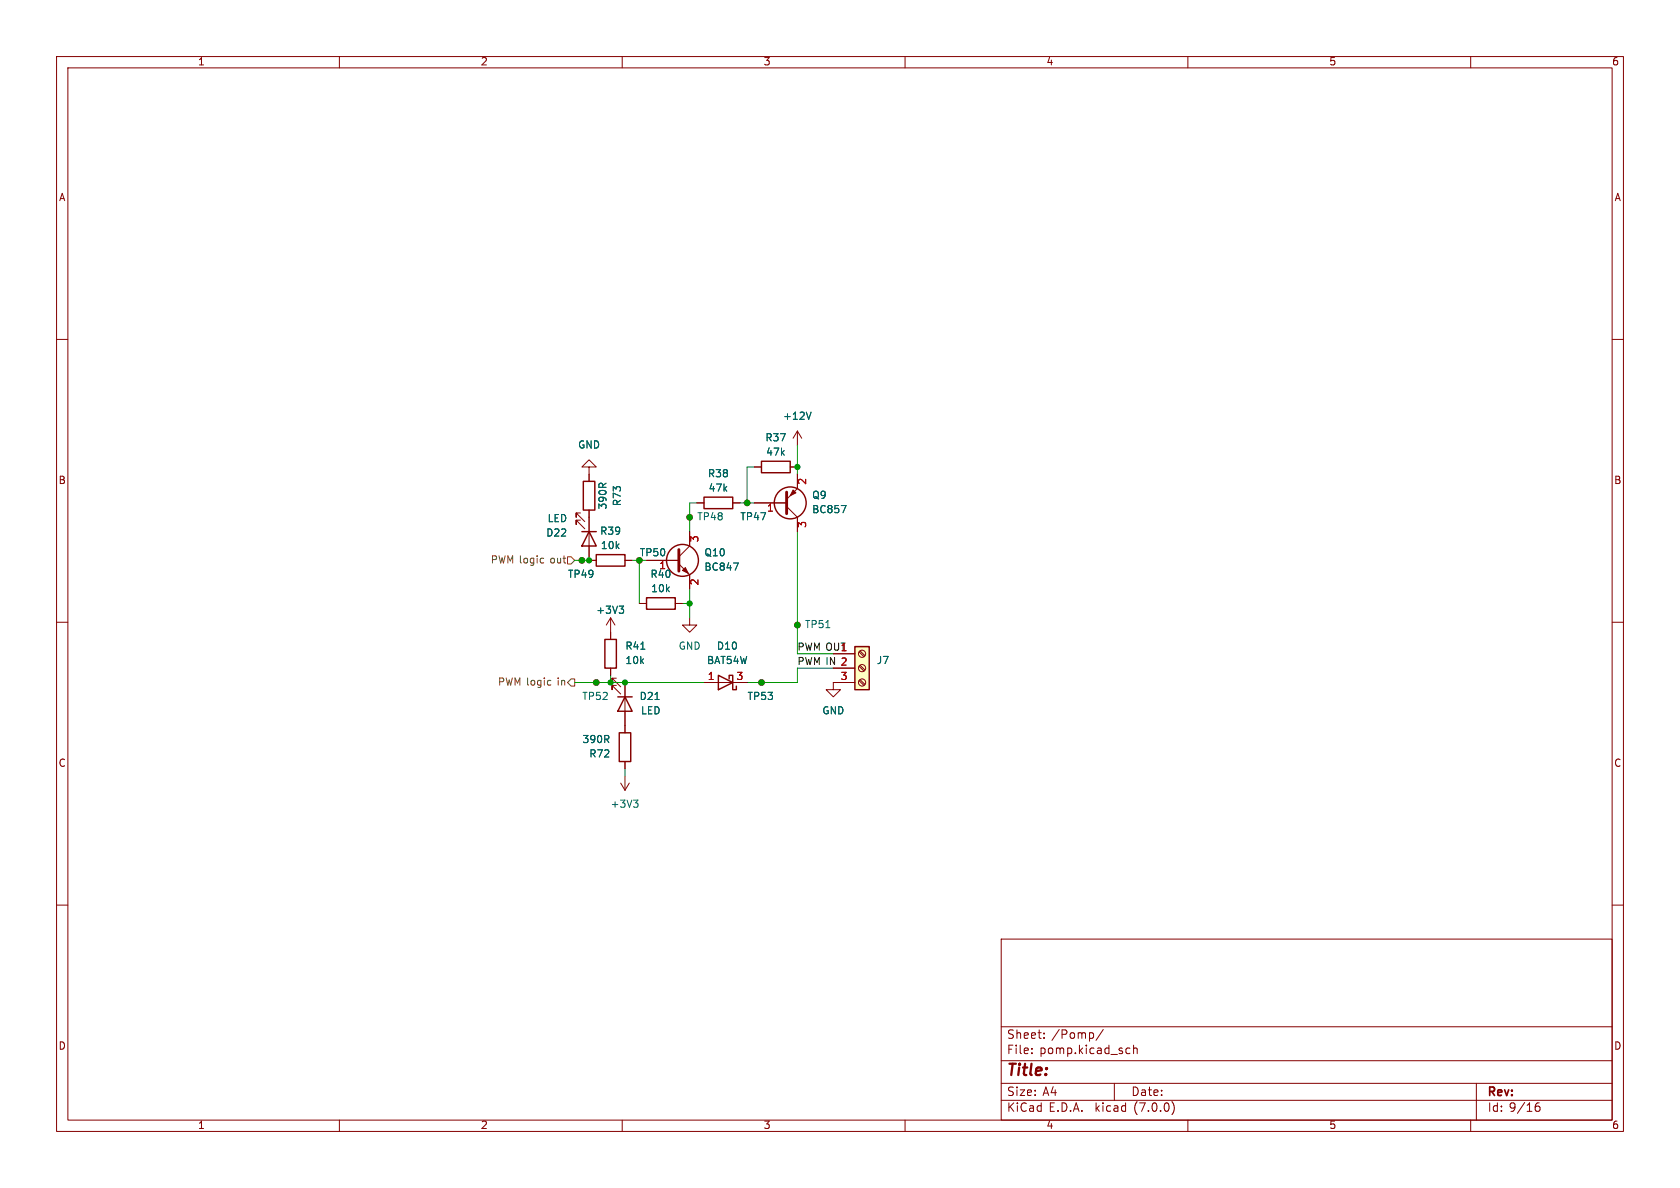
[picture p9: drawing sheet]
<svg xmlns="http://www.w3.org/2000/svg" width="297mm" height="210mm" viewBox="0 0 297 210" stroke-linecap="round" stroke-linejoin="round" font-family="sans-serif">
<g fill="none" stroke="#840000" stroke-width=".18">
<path d="M10 10h277v190h-277zM12 12h273v186h-273zM60 10v2M110 10v2M160 10v2M210 10v2M260 10v2M10 60h2M285 60h2M141 76.2v2.5M141 76.2l-.8 1.3M141 76.2l.7 1.3"/>
<path d="M102.6 90.7h-.7v.7v-.7l1.5 1.5M102.6 91.9h-.7v.8v-.8l1.5 1.6M102.9 99.1h.1M104.1 82.6h1.3l-1.3-1.3-1.2 1.3h1.2v2.5M104.1 90.2v8.9h1.3M110.5 99.1h1.3M114.3 99.1h5.7M120 99.7l1.9 1.9v2.5M121.9 91.4h.1M121.9 94v2.5l-1.9 1.9M123.2 88.9h1.3M129.5 88.9h1.3"/>
<path d="M132.1 88.9h.1M133.3 88.9h5.8M133.3 82.6h1.3M139.1 89.5l1.9 1.9v2.6M139.7 82.6h1.3M141 83.8v2.6l-1.9 1.9M10 110h2M107.9 109.2v3.8M107.9 118.1v1.3M107.9 109.2l-.7 1.3M107.9 109.2l.8 1.3M109 119.9h-.8v.8v-.8l1.5 1.5"/>
<path d="M113 106.7h1.3M119.4 106.7h1.2M121.9 109.2v1.3h1.3l-1.3 1.3-1.3-1.3h1.3M141 110.5h.1M147.3 115.6h3.8M147.3 118.1h3.8M151.9 117.8l.8 .8M151.9 115.2l.8 .9M152 117.6l.9 .8M152 115.1l.9 .8M285 110h2M105.4 120.7h.1"/>
<path d="M109 121.2h-.8v.7v-.7l1.5 1.5M109.7 138.4l.8 1.3M110.5 120.7v8.8M110.5 134.6v1.3M110.5 137.2v2.5M111.3 138.4l-.8 1.3M124.5 120.7h7.6M134.6 120.7h.1M151.1 120.7h-3.8v1.2h1.3l-1.3 1.3-1.3-1.3h1.3M151.9 120.3l.8 .9M152 120.1l.9 .9M10 160h2"/>
<path d="M285 160h2M177 166h108v32h-108zM60 198v2M110 198v2M160 198v2M177 194.5h108M177 191.5h108M177 187.5h108M177 181.5h108M182.4 186.1v.2M182.4 185.3v.2M184.6 183.4v.2"/>
<path d="M184.6 182.6v.2M193.3 182.7v.7M195 182l-1.2 1.9M197 191.5v3M199.3 185.3h.5M199.8 186.2l-.5 .1M200.4 185.4l.2-.1h.4v1M200.4 184.8v1.5M207.2 194.7a1.72 1.72 0 0 1 0 2.3M210 198v2M260 198v2M261 191.5v6.5"/>
<path d="M271.5 195.7l.5-.2 .3 .3-.2 .6-.4 .1-.2-.2M272.1 195a.53 .53 0 0 0-.6 .3"/>
<circle cx="102.9" cy="99.1" r=".51"/>
<circle cx="113" cy="99.1" r=".51"/>
<circle cx="121.9" cy="91.4" r=".51"/>
<circle cx="132.1" cy="88.9" r=".51"/>
<circle cx="141" cy="110.5" r=".51"/>
<circle cx="152.4" cy="115.6" r=".63"/>
<circle cx="152.4" cy="118.1" r=".63"/>
<circle cx="105.4" cy="120.7" r=".51"/>
<circle cx="134.6" cy="120.7" r=".51"/>
<circle cx="152.4" cy="120.6" r=".63"/>
</g>
<g fill="none" stroke="#840000" stroke-width=".25">
<path d="M102.9 94h2.5M103.1 85.1h2.1v5.1h-2.1zM104.1 94l1.3 2.5h-2.5zM105.4 98h5.1v2.1h-5.1zM124.5 87.9h5v2h-5zM134.6 81.5h5.1v2.1h-5.1zM106.9 113h2.1v5.1h-2.1zM114.3 105.7h5.1v2h-5.1zM127 119.4l2.5 1.3-2.5 1.2zM151.1 114.3h2.6v7.6h-2.6zM109.2 123.2h2.6M109.5 129.5h2v5.1h-2z"/>
<path d="M110.5 123.2l1.3 2.5h-2.6zM128.9 120v-.6h.6v2.5h.7v-.6"/>
<circle cx="120.6" cy="99.1" r="2.82"/>
<circle cx="139.7" cy="88.9" r="2.82"/>
</g>
<path d="M120 97.2v3.8M139.1 87v3.8" fill="none" stroke="#840000" stroke-width=".51"/>
<g fill="#840000" stroke="#840000" stroke-width=".18">
<path d="M120.6 100.8l.6-.5 .5 1z"/>
<path d="M140.2 86.6l.5 .5-1 .5z"/>
</g>
<path d="M143.4 72.9l-.4 1.2M129.7 99.5h.8l-.5 1.3M148.7 89.4h.9l-.6 1.2M109.5 107.1h.7l-.4 .5M110 107.6l.2 .3v.3l-.2 .2M112 141.4h.8l-.4 .5M112.5 141.9l.3 .3v.3l-.3 .2" fill="none" stroke="#006464" stroke-width=".18"/>
<path d="M151.1 114.3h2.6v7.6h-2.6z" fill="#ffffc2" stroke="#ffffc2" stroke-width=".18"/>
<path d="M95.7 98.7h.4M96.1 99.5h-.4M100.3 98.4h.7l.6 .7-.6 .6h-.7zM97 120.3h.4M97.4 121.1h-.4M101 120h.6v1.3h-.6l-.7-.6z" fill="none" stroke="#725600" stroke-width=".18"/>
<g fill="none" stroke="#009600" stroke-width=".18">
<path d="M141 78.7v5.1M101.6 99.1h2.5M111.8 99.1h1.2v7.6M123.2 88.9h-1.3v5.1M130.8 88.9h2.5M133.3 82.6h-1.2v6.3M141 94v21.6h6.3M107.9 119.4v1.3M120.6 106.7h1.3M121.9 104.1v5.1M147.3 118.1h-6.3v2.6h-8.9M101.6 120.7h22.9"/>
<path d="M110.5 135.9v1.3"/>
</g>
<g fill="#009600" stroke="#009600" stroke-width=".18">
<circle cx="121.9" cy="106.7" r=".46"/>
<circle cx="134.6" cy="120.7" r=".46"/>
<circle cx="141" cy="110.5" r=".46"/>
<circle cx="110.5" cy="120.7" r=".46"/>
<circle cx="141" cy="82.6" r=".46"/>
<circle cx="132.1" cy="88.9" r=".46"/>
<circle cx="121.9" cy="91.4" r=".46"/>
<circle cx="113" cy="99.1" r=".46"/>
<circle cx="105.4" cy="120.7" r=".46"/>
<circle cx="107.9" cy="120.7" r=".46"/>
<circle cx="104.1" cy="99.1" r=".46"/>
<circle cx="102.9" cy="99.1" r=".46"/>
</g>
<text font-size="2.8" fill="#840000" x="178" y="190.8">Title:</text>
<g font-size="2.1" fill="#840000">
<text x="178" y="183.9">Sheet:</text>
<text x="185.9" y="183.9">/Pomp/</text>
<text x="178" y="186.6">File:</text>
<text x="183.8" y="186.6">pomp.kicad_sch</text>
<text x="178" y="196.8">KiCad</text>
<text x="178" y="194">Size:</text>
<text x="184.3" y="194">A4</text>
<text x="185.4" y="196.8">E.D.A.</text>
<text x="193.7" y="196.8">kicad</text>
<text x="200" y="194">Date:</text>
<text x="200.6" y="196.8">(7.0.0)</text>
<text x="263" y="194.2">Rev:</text>
<text x="263" y="196.8">Id: 9/16</text>
</g>
<g font-size="1.8" fill="#840000">
<text x="35" y="11.8">1</text>
<text x="85" y="11.8">2</text>
<text x="135" y="11.8">3</text>
<text x="185" y="11.8">4</text>
<text x="235" y="11.8">5</text>
<text x="285" y="11.8">6</text>
<text x="10.4" y="35.8">A</text>
<text x="285.4" y="35.8">A</text>
<text x="10.3" y="85.8">B</text>
<text x="285.3" y="85.8">B</text>
<text x="113" y="98.6">TP50</text>
<text x="10.3" y="135.8">C</text>
<text x="285.3" y="135.8">C</text>
<text x="10.3" y="185.8">D</text>
<text x="285.3" y="185.8">D</text>
<text x="35" y="199.8">1</text>
<text x="85" y="199.8">2</text>
<text x="135" y="199.8">3</text>
<text x="185" y="199.8">4</text>
<text x="235" y="199.8">5</text>
<text x="285" y="199.8">6</text>
</g>
<g font-size="1.8" fill="#006464">
<text x="138.4" y="74.5">+12V</text>
<text x="102.1" y="79.6">GND</text>
<text x="135.3" y="78.3">R37</text>
<text x="135.4" y="80.8">47k</text>
<text x="110" y="89.5" transform="rotate(-90 110 89.5)">R73</text>
<text x="125.1" y="84.6">R38</text>
<text x="125.2" y="87.2">47k</text>
<text x="143.5" y="88.5">Q9</text>
<text x="96.5" y="95.1">D22</text>
<text x="96.7" y="92.6">LED</text>
<text x="106" y="94.8">R39</text>
<text x="107.5" y="90.1" transform="rotate(-90 107.5 90.1)">390R</text>
<text x="123.2" y="92.3">TP48</text>
<text x="130.8" y="92.3">TP47</text>
<text x="143.5" y="91">BC857</text>
<text x="106.2" y="97.3">10k</text>
<text x="116.5" y="101">1</text>
<text x="124.5" y="98.6">Q10</text>
<text x="124.5" y="101.2">BC847</text>
<text x="100.3" y="102.4">TP49</text>
<text x="114.9" y="102.4">R40</text>
<text x="115.1" y="105">10k</text>
<text x="105.3" y="108.8">+3V3</text>
<text x="142.2" y="111.3">TP51</text>
<text x="110.5" y="115.1">R41</text>
<text x="110.5" y="117.7">10k</text>
<text x="119.9" y="115.1">GND</text>
<text x="124.9" y="117.7">BAT54W</text>
<text x="126.7" y="115.1">D10</text>
<text x="154.9" y="117.7">J7</text>
<text x="102.9" y="124">TP52</text>
<text x="113" y="124">D21</text>
<text x="132.1" y="124">TP53</text>
<text x="102.9" y="131.6">390R</text>
<text x="113.3" y="126.6">LED</text>
<text x="145.3" y="126.6">GND</text>
<text x="104.1" y="134.2">R72</text>
<text x="107.9" y="143.1">+3V3</text>
</g>
<g font-size="1.8" fill="#a90000">
<text x="142.9" y="85.8" transform="rotate(-90 142.9 85.8)">2</text>
<text x="123.8" y="95.9" transform="rotate(-90 123.8 95.9)">3</text>
<text x="135.5" y="90.8">1</text>
<text x="142.9" y="93.4" transform="rotate(-90 142.9 93.4)">3</text>
<text x="123.8" y="103.5" transform="rotate(-90 123.8 103.5)">2</text>
<text x="148.6" y="115.3">1</text>
<text x="148.6" y="117.9">2</text>
<text x="125.1" y="120.4">1</text>
<text x="130.1" y="120.4">3</text>
<text x="148.6" y="120.4">3</text>
</g>
<g font-size="1.8" fill="#725600">
<text x="86.6" y="99.9">PWM logic</text>
<text x="97.2" y="99.9">out</text>
<text x="87.9" y="121.5">PWM logic</text>
<text x="98.5" y="121.5">in</text>
</g>
<g font-size="1.8" fill="#0f0f0f">
<text x="141" y="115.2">PWM OUT</text>
<text x="141" y="117.8">PWM IN 2</text>
</g>
</svg>
